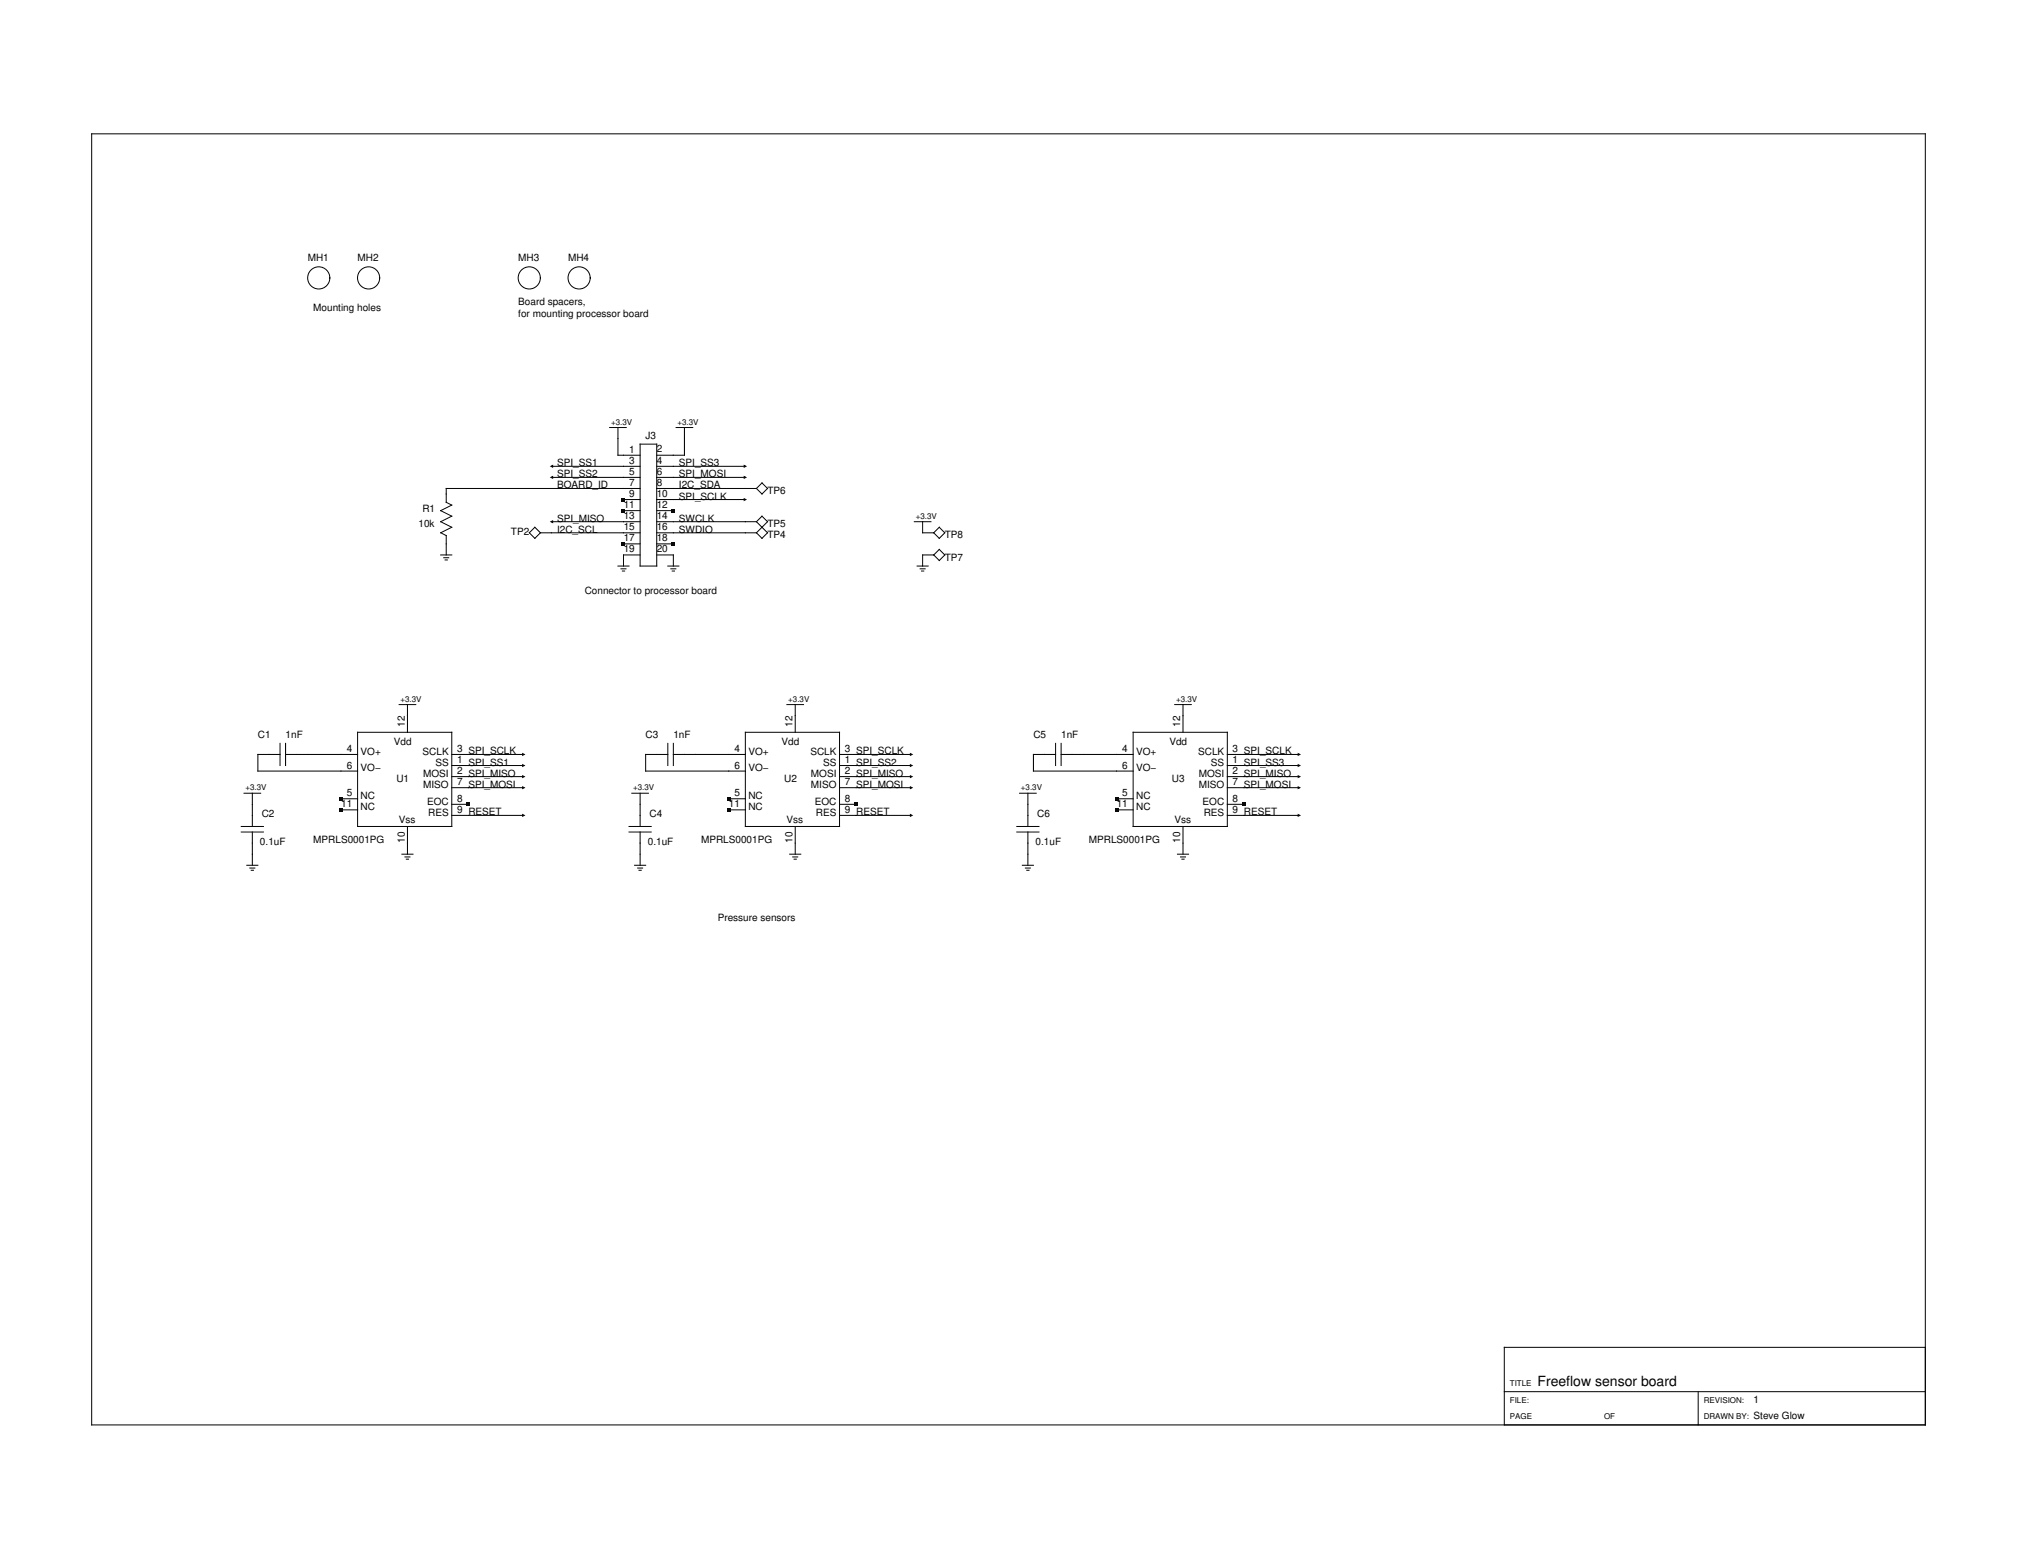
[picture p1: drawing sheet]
<svg xmlns="http://www.w3.org/2000/svg" width="279mm" height="216mm" viewBox="0 0 279 216" stroke-linecap="round" stroke-linejoin="round" font-family="sans-serif">
<g fill="none" stroke="#000" stroke-width=".14">
<path d="M12.7 18.5h254v178.8h-254zM84.4 59.2h2.4M85.6 59.2v3.8h3.1M93.7 59.2h2.3M94.8 59.2v3.8h-3.8M61 76.9h1.6M61 73.8l.8 .4M61.5 77.2h.7M61.7 77.5h.3M61.8 74.2v2.7M73.3 73.8l.8-.8 .8 .8-.8 .8zM74.9 73.8h13.8"/>
<path d="M76.4 72.3h12.3M76.4 66.1h12.3M76.4 64.6h12.3M85.6 78.4h1.5M86 78.8h.7M86.2 79.1h.3M86.4 69.2h2.3M86.4 70.7h2.3M86.4 75.3h2.3M88.7 61.5h2.3v16.9h-2.3zM88.7 67.6h-26.9v2l.8 .3-1.6 .8 1.6 .8-1.6 .8 1.6 .7-1.6 .8M88.7 76.9h-2.3v1.5"/>
<path d="M91 76.9h2.3v1.5M91 73.8h13.8M91 67.6h13.8M91 72.3h13.8M91 66.1h12.2M91 69.2h12.2M91 64.6h12.2M91 70.7h2.3M91 75.3h2.3M92.5 78.4h1.5M92.9 78.8h.7M93.1 79.1h.3"/>
<path d="M104.8 72.3l.8-.8 .7 .8-1.5 1.5M104.8 72.3l1.5 1.5-.7 .8-.8-.8M104.8 67.6l.8-.7 .7 .7-.7 .8zM126.7 72.3h2.3M127 78.4h1.6M127.5 78.8h.7M127.7 79.1h.3M127.8 72.3v1.5h1.5M129.3 76.9h-1.5v1.5M130.1 76.1l.8 .8-.8 .7-.8-.7zM130.1 73l.8 .8-.8 .8-.8-.8zM55.3 97.6h2.3"/>
<path d="M56.4 97.6v3.8M109 97.6h2.3M110.2 97.6v3.8M162.7 97.6h2.3M163.9 97.6v3.8M33.4 114.5h3.1M33.4 115.2h3.1M33.8 109.9h2.3M34.2 119.8h1.5M35 109.9v4.6M35 115.2v4.6M38.8 104.5h-3.1v2.3h13.8"/>
<path d="M38.8 102.9v3.1M39.6 104.5h9.9M39.6 102.9v3.1M47.2 110.6h2.3M47.2 112.2h2.3M49.5 101.4h13.1v13.1h-13.1zM55.7 118.3h1.5M56.1 118.7h.7M56.3 119h.3M56.4 114.5v3.8M62.6 106h10M62.6 107.5h10"/>
<path d="M62.6 104.5h10M62.6 109.1h10M62.6 111.4h2.3M62.6 112.9h10M87.1 114.5h3.1M87.1 115.2h3.1M87.5 109.9h2.3M87.9 119.8h1.5M88.7 109.9v4.6M88.7 115.2v4.6M92.5 104.5h-3.1v2.3h13.8M92.5 102.9v3.1"/>
<path d="M93.3 104.5h9.9M93.3 102.9v3.1M100.9 110.6h2.3M100.9 112.2h2.3M103.2 101.4h13.1v13.1h-13.1zM109.4 118.3h1.5M109.8 118.7h.7M110 119h.3M110.2 114.5v3.8M116.3 106h10M116.3 107.5h10M116.3 104.5h10"/>
<path d="M116.3 109.1h10M116.3 111.4h2.3M116.3 112.9h10M140.9 114.5h3M140.9 115.2h3M141.2 109.9h2.3M141.6 119.8h1.6M142.4 109.9v4.6M142.4 115.2v4.6M146.2 104.5h-3v2.3h13.8M146.2 102.9v3.1M147 104.5h10"/>
<path d="M147 102.9v3.1M154.7 110.6h2.3M154.7 112.2h2.3M157 101.4h13v13.1h-13zM163.1 118.3h1.5M163.5 118.7h.7M163.7 119h.3M163.9 114.5v3.8M170 106h10M170 107.5h10M170 104.5h10M170 109.1h10"/>
<path d="M170 111.4h2.3M170 112.9h10M34.6 120.2h.7M34.8 120.5h.3M88.3 120.2h.7M88.5 120.5h.3M142 120.2h.7M142.2 120.5h.3M208.4 192.7h58.3M235.2 192.7v4.6M266.7 186.6h-58.3v10.7"/>
<circle cx="44.2" cy="38.5" r="1.53"/>
<circle cx="51.1" cy="38.5" r="1.53"/>
<circle cx="73.3" cy="38.5" r="1.53"/>
<circle cx="80.2" cy="38.5" r="1.53"/>
</g>
<g fill="#000">
<path d="M76.2 72.3l.4-.3v.5zM76.2 64.6l.4-.3v.5zM76.2 66.1l.4-.2v.4zM86.1 69h.5v.4h-.5zM86.1 70.5h.5v.4h-.5zM86.1 75.1h.5v.5h-.5zM93 70.5h.5v.4h-.5zM93 75.1h.5v.5h-.5zM103 65.9l.5 .2-.5 .2zM103 69l.5 .2-.5 .2zM103 64.3l.5 .3-.5 .2zM47 110.4h.5v.4h-.5z"/>
<path d="M47 111.9h.5v.5h-.5zM64.7 111.2h.4v.4h-.4zM72.3 104.3l.5 .2-.5 .2zM72.3 107.3l.5 .2-.5 .3zM72.3 108.9l.5 .2-.5 .2zM72.3 105.8l.5 .2-.5 .2zM72.3 112.7l.5 .2-.5 .3zM100.7 110.4h.5v.4h-.5zM100.7 111.9h.5v.5h-.5zM118.4 111.2h.4v.4h-.4zM126 104.3l.5 .2-.5 .2zM126 107.3l.5 .2-.5 .3z"/>
<path d="M126 108.9l.5 .2-.5 .2zM126 105.8l.5 .2-.5 .2zM126 112.7l.5 .2-.5 .3zM154.4 110.4h.5v.4h-.5zM154.4 111.9h.5v.5h-.5zM172.1 111.2h.4v.4h-.4zM179.8 104.3l.4 .2-.4 .2zM179.8 107.3l.4 .2-.4 .3zM179.8 108.9l.4 .2-.4 .2zM179.8 105.8l.4 .2-.4 .2zM179.8 112.7l.4 .2-.4 .3z"/>
</g>
<text font-size="1.9" x="213" y="192">Freeflow sensor board</text>
<g font-size="1.4">
<text x="42.6" y="36.2">MH1</text>
<text x="49.5" y="36.2">MH2</text>
<text x="71.8" y="36.2">MH3</text>
<text x="78.7" y="36.2">MH4</text>
<text x="43.4" y="43.1">Mounting holes</text>
<text x="71.8" y="42.3">Board spacers,</text>
<text x="71.8" y="43.9">for mounting processor board</text>
<text x="77.2" y="64.6">SPI_SS1</text>
<text x="87.2" y="62.7">1</text>
<text x="87.2" y="64.2">3</text>
<text x="87.2" y="65.8">5</text>
<text x="89.4" y="60.7">J3</text>
<text x="91" y="62.7">2</text>
<text x="91" y="64.2">4</text>
<text x="91" y="65.7">6</text>
<text x="94" y="64.6">SPI_SS3</text>
<text x="58.5" y="71">R1</text>
<text x="77.2" y="66.1">SPI_SS2</text>
<text x="77.2" y="67.6">BOARD_ID</text>
<text x="86.4" y="70.4">11</text>
<text x="86.4" y="71.9">13</text>
<text x="87.2" y="67.3">7</text>
<text x="87.2" y="68.8">9</text>
<text x="91" y="67.3">8</text>
<text x="91" y="68.8">10</text>
<text x="91" y="70.3">12</text>
<text x="91" y="71.9">14</text>
<text x="94" y="67.6">I2C_SDA</text>
<text x="94" y="66.1">SPI_MOSI</text>
<text x="94" y="69.2">SPI_SCLK</text>
<text x="106.3" y="68.4">TP6</text>
<text x="58" y="73">10k</text>
<text x="70.8" y="74">TP2</text>
<text x="77.2" y="73.8">I2C_SCL</text>
<text x="77.2" y="72.3">SPI_MISO</text>
<text x="86.4" y="73.4">15</text>
<text x="86.4" y="75">17</text>
<text x="86.4" y="76.5">19</text>
<text x="91" y="73.4">16</text>
<text x="91" y="74.9">18</text>
<text x="91" y="76.5">20</text>
<text x="94" y="73.8">SWDIO</text>
<text x="94" y="72.3">SWCLK</text>
<text x="106.3" y="74.6">TP4</text>
<text x="106.3" y="73">TP5</text>
<text x="130.9" y="77.6">TP7</text>
<text x="130.9" y="74.6">TP8</text>
<text x="81" y="82.2">Connector to processor board</text>
<text x="56.1" y="100.7" transform="rotate(-90 56.1 100.7)">12</text>
<text x="109.8" y="100.7" transform="rotate(-90 109.8 100.7)">12</text>
<text x="163.5" y="100.7" transform="rotate(-90 163.5 100.7)">12</text>
<text x="35.7" y="102.2">C1</text>
<text x="39.6" y="102.2">1nF</text>
<text x="48" y="104.1">4</text>
<text x="48" y="106.4">6</text>
<text x="50" y="104.5">VO+</text>
<text x="50" y="106.8">VO−</text>
<text x="54.6" y="103.2">Vdd</text>
<text x="58.5" y="104.5">SCLK</text>
<text x="58.6" y="107.6">MOSI</text>
<text x="60.3" y="106.1">SS</text>
<text x="63.3" y="105.7">1 SPI_SS1</text>
<text x="63.3" y="104.1">3 SPI_SCLK</text>
<text x="63.3" y="107.2">2 SPI_MISO</text>
<text x="89.4" y="102.2">C3</text>
<text x="93.3" y="102.2">1nF</text>
<text x="101.8" y="104.1">4</text>
<text x="101.8" y="106.4">6</text>
<text x="103.7" y="104.5">VO+</text>
<text x="103.7" y="106.8">VO−</text>
<text x="108.3" y="103.2">Vdd</text>
<text x="112.3" y="104.5">SCLK</text>
<text x="112.3" y="107.6">MOSI</text>
<text x="114" y="106.1">SS</text>
<text x="117" y="105.7">1 SPI_SS2</text>
<text x="117" y="104.1">3 SPI_SCLK</text>
<text x="117" y="107.2">2 SPI_MISO</text>
<text x="143.2" y="102.2">C5</text>
<text x="147" y="102.2">1nF</text>
<text x="155.5" y="104.1">4</text>
<text x="155.5" y="106.4">6</text>
<text x="157.4" y="104.5">VO+</text>
<text x="157.4" y="106.8">VO−</text>
<text x="162" y="103.2">Vdd</text>
<text x="166" y="104.5">SCLK</text>
<text x="166" y="107.6">MOSI</text>
<text x="167.7" y="106.1">SS</text>
<text x="170.7" y="105.7">1 SPI_SS3</text>
<text x="170.7" y="104.1">3 SPI_SCLK</text>
<text x="170.7" y="107.2">2 SPI_MISO</text>
<text x="36.3" y="113.2">C2</text>
<text x="47.3" y="111.8">11</text>
<text x="48" y="110.3">5</text>
<text x="50" y="110.7">NC</text>
<text x="50" y="112.2">NC</text>
<text x="54.9" y="108.3">U1</text>
<text x="55.2" y="113.9">Vss</text>
<text x="58.6" y="109.1">MISO</text>
<text x="59.2" y="111.4">EOC</text>
<text x="59.3" y="113">RES</text>
<text x="63.3" y="108.7">7 SPI_MOSI</text>
<text x="63.3" y="111">8</text>
<text x="63.3" y="112.6">9 RESET</text>
<text x="90" y="113.2">C4</text>
<text x="101" y="111.8">11</text>
<text x="101.8" y="110.3">5</text>
<text x="103.7" y="110.7">NC</text>
<text x="103.7" y="112.2">NC</text>
<text x="108.6" y="108.3">U2</text>
<text x="109" y="113.9">Vss</text>
<text x="112.3" y="109.1">MISO</text>
<text x="112.9" y="111.4">EOC</text>
<text x="113" y="113">RES</text>
<text x="117" y="108.7">7 SPI_MOSI</text>
<text x="117" y="111">8</text>
<text x="117" y="112.6">9 RESET</text>
<text x="143.7" y="113.2">C6</text>
<text x="154.7" y="111.8">11</text>
<text x="155.5" y="110.3">5</text>
<text x="157.4" y="110.7">NC</text>
<text x="157.4" y="112.2">NC</text>
<text x="162.3" y="108.3">U3</text>
<text x="162.7" y="113.9">Vss</text>
<text x="166" y="109.1">MISO</text>
<text x="166.6" y="111.4">EOC</text>
<text x="166.7" y="113">RES</text>
<text x="170.7" y="108.7">7 SPI_MOSI</text>
<text x="170.7" y="111">8</text>
<text x="170.7" y="112.6">9 RESET</text>
<text x="36" y="117">0.1uF</text>
<text x="43.4" y="116.8">MPRLS0001PG</text>
<text x="56.1" y="116.7" transform="rotate(-90 56.1 116.7)">10</text>
<text x="89.7" y="117">0.1uF</text>
<text x="97.1" y="116.8">MPRLS0001PG</text>
<text x="109.8" y="116.7" transform="rotate(-90 109.8 116.7)">10</text>
<text x="143.4" y="117">0.1uF</text>
<text x="150.8" y="116.8">MPRLS0001PG</text>
<text x="163.5" y="116.7" transform="rotate(-90 163.5 116.7)">10</text>
<text x="99.4" y="127.5">Pressure sensors</text>
<text x="242.9" y="196.6">Steve Glow</text>
<text x="242.9" y="194.3">1</text>
</g>
<g font-size="1.1">
<text x="84.6" y="58.8">+3.3V</text>
<text x="93.8" y="58.8">+3.3V</text>
<text x="126.8" y="71.9">+3.3V</text>
<text x="55.5" y="97.2">+3.3V</text>
<text x="109.2" y="97.2">+3.3V</text>
<text x="162.9" y="97.2">+3.3V</text>
<text x="34" y="109.5">+3.3V</text>
<text x="87.7" y="109.5">+3.3V</text>
<text x="141.4" y="109.5">+3.3V</text>
<text x="209.1" y="192">TITLE</text>
<text x="209.1" y="194.3">FILE:</text>
<text x="209.1" y="196.6">PAGE</text>
<text x="222.2" y="196.6">OF</text>
<text x="236" y="194.3">REVISION:</text>
<text x="236" y="196.6">DRAWN BY:</text>
</g>
</svg>
